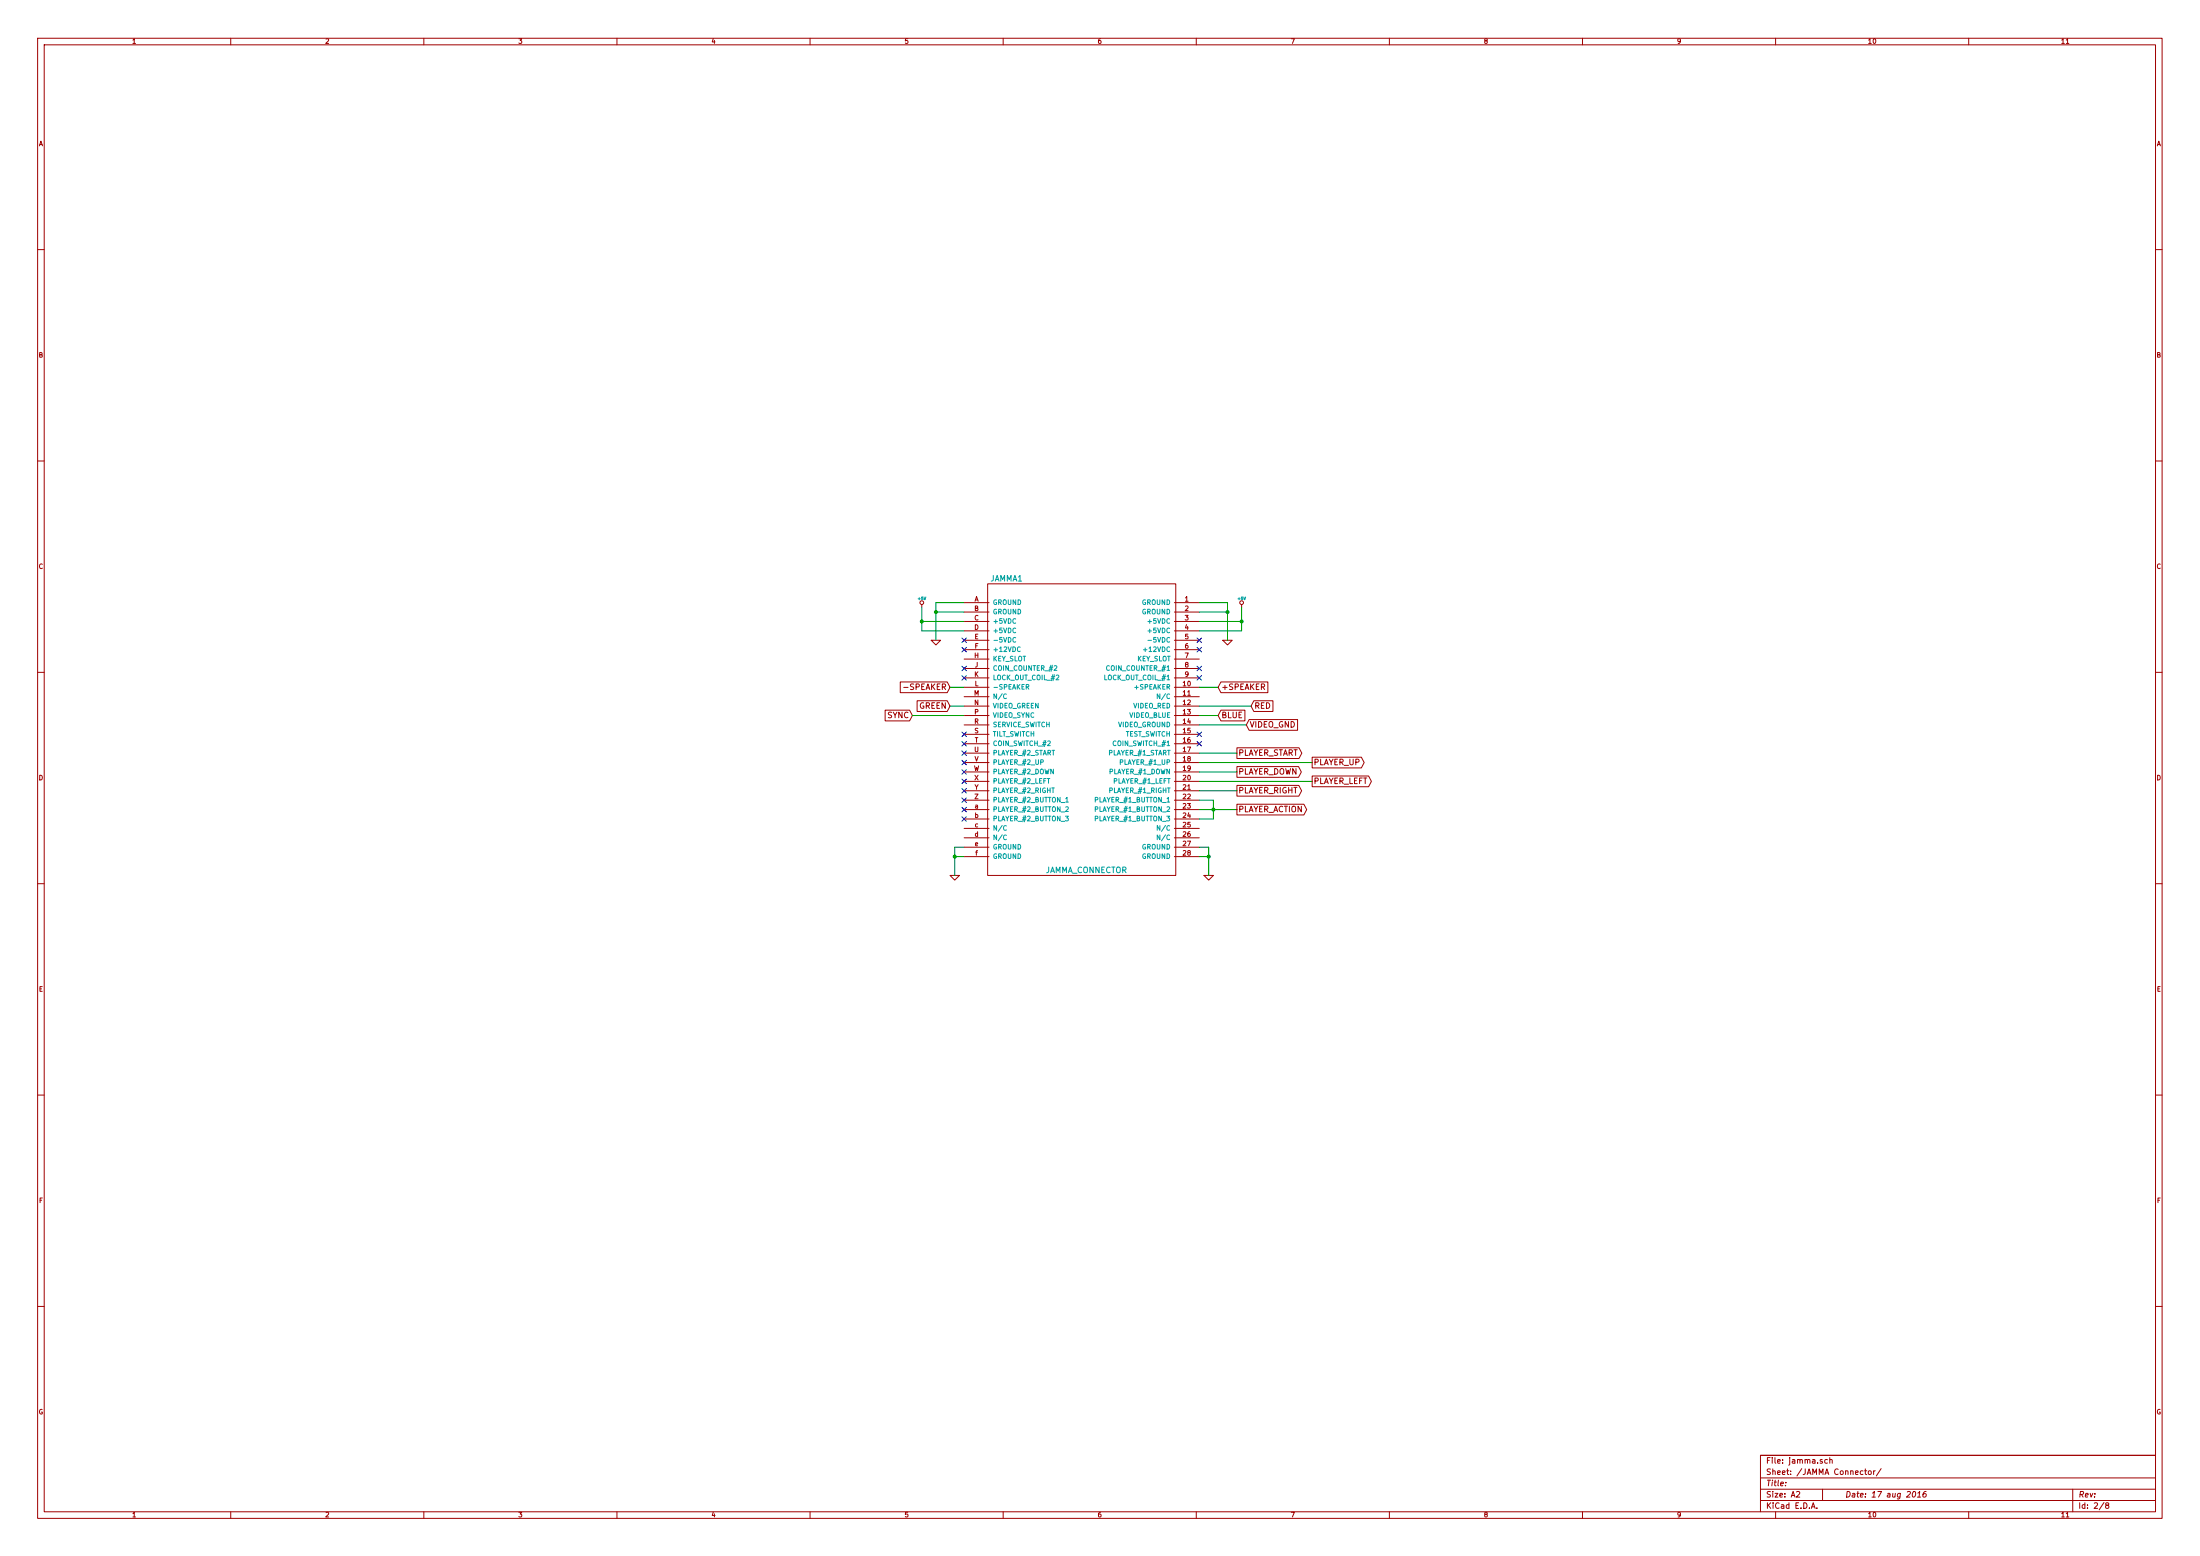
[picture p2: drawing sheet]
EESchema Schematic File Version 2
LIBS:power
LIBS:device
LIBS:transistors
LIBS:conn
LIBS:linear
LIBS:regul
LIBS:74xx
LIBS:cmos4000
LIBS:adc-dac
LIBS:memory
LIBS:xilinx
LIBS:special
LIBS:microcontrollers
LIBS:dsp
LIBS:microchip
LIBS:analog_switches
LIBS:motorola
LIBS:texas
LIBS:intel
LIBS:audio
LIBS:interface
LIBS:digital-audio
LIBS:philips
LIBS:display
LIBS:cypress
LIBS:siliconi
LIBS:opto
LIBS:atmel
LIBS:contrib
LIBS:valves
LIBS:27c801
LIBS:o_ttl
LIBS:jamma_connector
LIBS:anotherworld-cache
EELAYER 27 0
EELAYER END
$Descr A2 23386 16535
encoding utf-8
Sheet 2 8
Title ""
Date "17 aug 2016"
Rev ""
Comp ""
Comment1 ""
Comment2 ""
Comment3 ""
Comment4 ""
$EndDescr
Text GLabel 13300 7500 2    60   Input ~ 0
RED
Text GLabel 10100 7500 0    60   Input ~ 0
GREEN
Text GLabel 12950 7600 2    60   Input ~ 0
BLUE
Text GLabel 9700 7600 0    60   Input ~ 0
SYNC
$Comp
L +5V #PWR?
U 1 1
P 9800 6450
F 0 "#PWR?" H 9800 6540 20  0001 C CNN
F 1 "+5V" H 9800 6540 30  0000 C CNN
F 2 "" H 9800 6450 60  0000 C CNN
F 3 "" H 9800 6450 60  0000 C CNN
	1    9800 6450
	1    0    0    -1  
$EndComp
$Comp
L JAMMA_CONNECTOR JAMMA1
U 1 1
P 11500 7750
F 0 "JAMMA1" H 10700 9350 60  0000 C CNN
F 1 "JAMMA_CONNECTOR" H 11550 6250 60  0000 C CNN
F 2 "" H 11500 8500 60  0000 C CNN
F 3 "" H 11500 8500 60  0000 C CNN
	1    11500 7750
	1    0    0    -1  
$EndComp
Wire Wire Line
	10250 6600 9800 6600
Wire Wire Line
	9800 6450 9800 6700
Wire Wire Line
	9800 6700 10250 6700
Connection ~ 9800 6600
$Comp
L +5V #PWR?
U 1 1
P 13200 6450
F 0 "#PWR?" H 13200 6540 20  0001 C CNN
F 1 "+5V" H 13200 6540 30  0000 C CNN
F 2 "" H 13200 6450 60  0000 C CNN
F 3 "" H 13200 6450 60  0000 C CNN
	1    13200 6450
	-1   0    0    -1  
$EndComp
Wire Wire Line
	12750 6600 13200 6600
Wire Wire Line
	13200 6450 13200 6700
Wire Wire Line
	13200 6700 12750 6700
Connection ~ 13200 6600
Wire Wire Line
	13300 7500 12750 7500
Wire Wire Line
	12950 7600 12750 7600
Wire Wire Line
	9700 7600 10250 7600
Wire Wire Line
	10250 7500 10100 7500
$Comp
L GND #PWR?
U 1 1
P 9950 6800
F 0 "#PWR?" H 9950 6800 30  0001 C CNN
F 1 "GND" H 9950 6730 30  0001 C CNN
F 2 "" H 9950 6800 60  0000 C CNN
F 3 "" H 9950 6800 60  0000 C CNN
	1    9950 6800
	1    0    0    -1  
$EndComp
Wire Wire Line
	9950 6400 9950 6800
Wire Wire Line
	9950 6400 10250 6400
Wire Wire Line
	10250 6500 9950 6500
Connection ~ 9950 6500
$Comp
L GND #PWR?
U 1 1
P 13050 6800
F 0 "#PWR?" H 13050 6800 30  0001 C CNN
F 1 "GND" H 13050 6730 30  0001 C CNN
F 2 "" H 13050 6800 60  0000 C CNN
F 3 "" H 13050 6800 60  0000 C CNN
	1    13050 6800
	1    0    0    -1  
$EndComp
Wire Wire Line
	12750 6400 13050 6400
Wire Wire Line
	13050 6400 13050 6800
Wire Wire Line
	12750 6500 13050 6500
Connection ~ 13050 6500
NoConn ~ 12750 6800
NoConn ~ 12750 6900
NoConn ~ 10250 6800
NoConn ~ 10250 6900
NoConn ~ 10250 7100
NoConn ~ 10250 7200
NoConn ~ 12750 7200
NoConn ~ 10250 7800
NoConn ~ 10250 7900
NoConn ~ 10250 8000
NoConn ~ 10250 8100
NoConn ~ 10250 8200
NoConn ~ 10250 8300
NoConn ~ 10250 8400
NoConn ~ 10250 8500
NoConn ~ 10250 8600
NoConn ~ 10250 8700
Wire Wire Line
	12750 8500 12900 8500
Wire Wire Line
	12900 8500 12900 8700
Wire Wire Line
	12900 8700 12750 8700
Wire Wire Line
	12750 8600 13150 8600
Connection ~ 12900 8600
Text GLabel 13150 8600 2    60   Output ~ 0
PLAYER_ACTION
Text GLabel 13150 8400 2    60   Output ~ 0
PLAYER_RIGHT
Text GLabel 13950 8300 2    60   Output ~ 0
PLAYER_LEFT
Text GLabel 13150 8200 2    60   Output ~ 0
PLAYER_DOWN
Text GLabel 13950 8100 2    60   Output ~ 0
PLAYER_UP
Text GLabel 13150 8000 2    60   Output ~ 0
PLAYER_START
Wire Wire Line
	12750 8400 13150 8400
Wire Wire Line
	13950 8300 12750 8300
Wire Wire Line
	13150 8200 12750 8200
Wire Wire Line
	13950 8100 12750 8100
Wire Wire Line
	13150 8000 12750 8000
NoConn ~ 12750 7800
Text GLabel 13250 7700 2    60   Input ~ 0
VIDEO_GND
Wire Wire Line
	13250 7700 12750 7700
Text GLabel 12950 7300 2    60   Input ~ 0
+SPEAKER
Wire Wire Line
	12950 7300 12750 7300
Text GLabel 10100 7300 0    60   Input ~ 0
-SPEAKER
Wire Wire Line
	10100 7300 10250 7300
NoConn ~ 12750 7100
NoConn ~ 12750 7900
$Comp
L GND #PWR?
U 1 1
P 12850 9300
F 0 "#PWR?" H 12850 9300 30  0001 C CNN
F 1 "GND" H 12850 9230 30  0001 C CNN
F 2 "" H 12850 9300 60  0000 C CNN
F 3 "" H 12850 9300 60  0000 C CNN
	1    12850 9300
	1    0    0    -1  
$EndComp
Wire Wire Line
	12850 9300 12850 9000
Wire Wire Line
	12850 9000 12750 9000
Wire Wire Line
	12750 9100 12850 9100
Connection ~ 12850 9100
$Comp
L GND #PWR?
U 1 1
P 10150 9300
F 0 "#PWR?" H 10150 9300 30  0001 C CNN
F 1 "GND" H 10150 9230 30  0001 C CNN
F 2 "" H 10150 9300 60  0000 C CNN
F 3 "" H 10150 9300 60  0000 C CNN
	1    10150 9300
	-1   0    0    -1  
$EndComp
Wire Wire Line
	10150 9300 10150 9000
Wire Wire Line
	10150 9000 10250 9000
Wire Wire Line
	10250 9100 10150 9100
Connection ~ 10150 9100
$EndSCHEMATC
